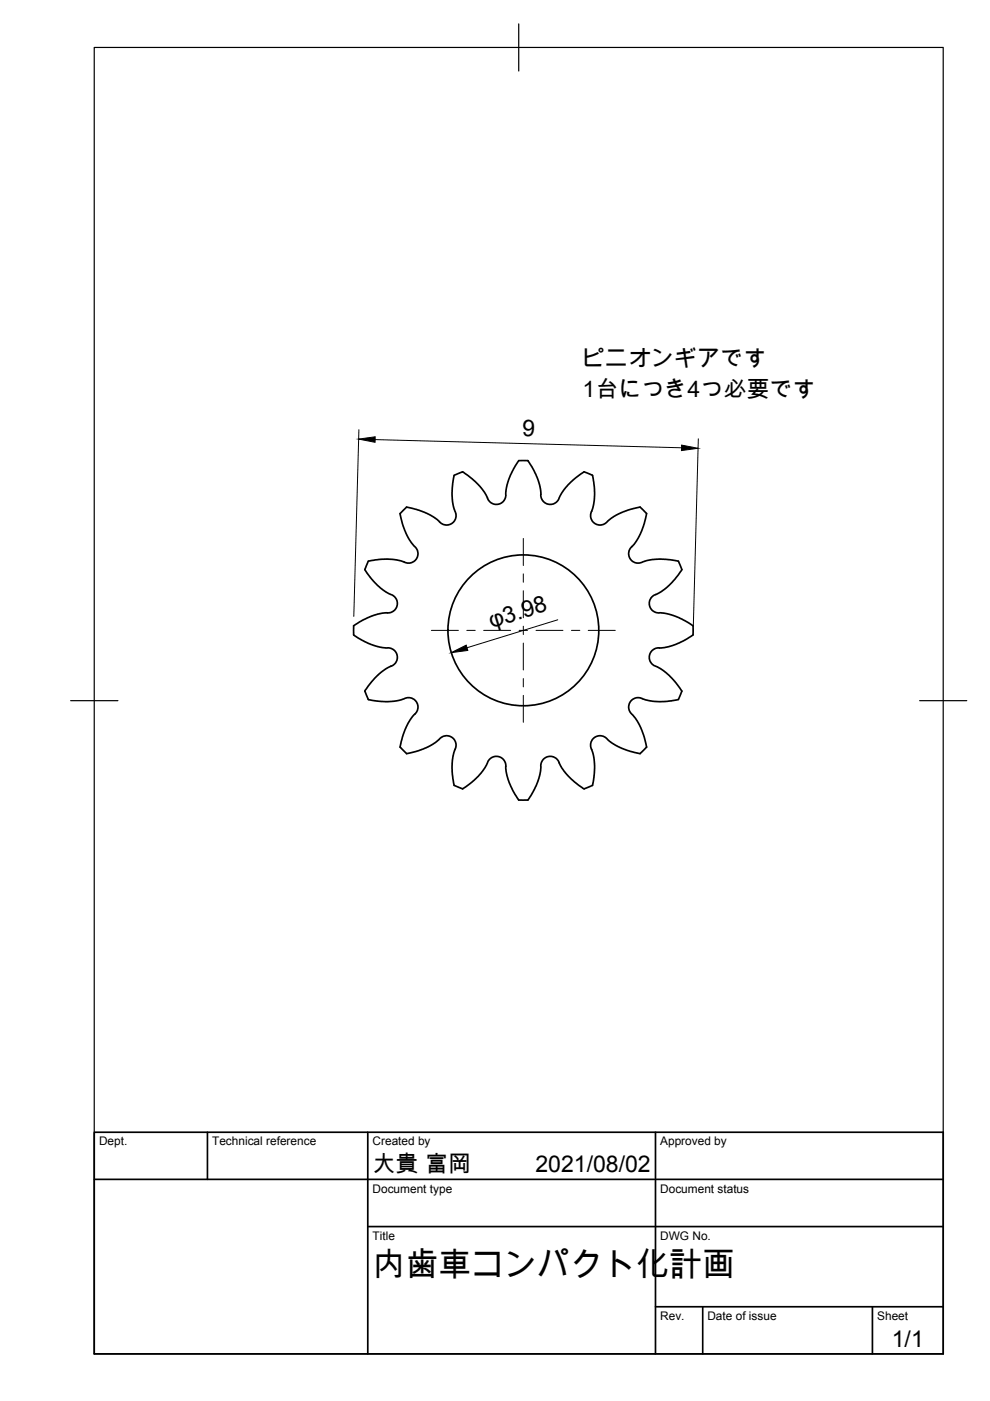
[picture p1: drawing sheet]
<svg xmlns="http://www.w3.org/2000/svg" width="210mm" height="297mm" viewBox="0 0 210 297" stroke-linecap="round" stroke-linejoin="round" font-family="sans-serif">
<g fill="none" stroke="#000" stroke-width=".36">
<path d="M110 97.7l-1.1 1.8-1.1 2.4-.5 1.8-.2 2-.5 .7-.9 .5h-.9l-.9-.4-.4-.5-.8-1.7-1-1.2-1.6-1.6-2-1.5M110 97.7h1.9M111.9 97.7l1.3 2 .8 1.8 .5 1.8 .4 2.6 .6 .7 .7 .3h1l.8-.4 .4-.5 .7-1.6 1-1.2 1.4-1.4 1.6-1.3 .7-.5 1.1 .5a.75 .75 0 0 1 .9 .9l.2 2.4v2l-.3 1.9-.4 1.1-.1 .8 .3 .8 .7 .6 .9 .3 .8-.1 1.8-1.4 1.5-.8 1.8-.8 2.7-.7M84.8 108.9l.7 2.7 .8 1.8 .8 1.5 1.4 1.8 .1 .8-.3 .9-.6 .7-.8 .3-.8-.1-1.1-.4-1.9-.3h-2l-2.4 .3a.75 .75 0 0 0-.9 .8l-.5 1.1 .5 .7 1.3 1.7 1.4 1.4 1.2 .9 1.6 .7 .5 .4 .4 .8v1l-.3 .7-.7 .6-2.6 .4-1.8 .5-1.8 .8-2 1.3M98.1 100l-1.1 .5a.89 .89 0 0 0-.9 1.1l-.2 1.9v2.2l.8 3.9-.3 .8-.7 .6-.9 .3-.8-.1-1.9-1.5-1.6-.9-2.2-.8-2.1-.5-1.4 1.4M135.7 107.5l1.4 1.4-.5 2.1-.8 2.2-.9 1.6-1.5 1.9-.1 1 .3 .8 .6 .6 .8 .3 .8-.1 1.7-.5 2.1-.3 2.6 .2 1.6 .3M143.8 119l.8 1.8M75 134.6l1.8 1.1 2.4 1.1 1.8 .5 2 .2 .7 .5 .5 .9v.9l-.4 .9-.5 .4-1.7 .8-1.2 1-1.6 1.7-1.5 1.9M75 132.7v1.9M144.6 120.8l-1.5 2-1.6 1.6-1.2 1-1.7 .8-.5 .4-.3 .7-.1 .9 .3 .9 .9 .7 2 .2 1.5 .4 1.6 .6 2.2 1.2a.88 .88 0 0 1 .8 1.2v.4a.91 .91 0 0 1-.8 1.3l-2.2 1.2-1.5 .6-1.6 .4-1.5 .1-.7 .2-.7 .6-.3 1 .1 .8 .3 .7 .5 .4 1.6 .7 1.7 1.4 1.4 1.6 1.3 1.7M77.4 146.5l.7 1.8 1.7 .3 2.5 .2 2.1-.3 1.7-.5 .8-.1 .8 .3 .6 .7 .3 .9-.1 .8-1.5 1.9-.9 1.6-.8 2.2-.5 2.1M84.8 158.4l1.4 1.4"/>
<path d="M86.2 159.8l2.7-.7 1.8-.7 1.5-.9 1.8-1.4 1-.1 .8 .3 .6 .6 .3 .8-.1 .8-.5 1.8-.3 2 .1 1.8 .4 2.4M135.7 159.8l-2.1-.5-2.2-.8-1.6-.9-1.9-1.5-1-.1-.8 .3-.6 .6-.3 .8 .1 .8 .5 1.7 .3 2.1-.2 2.6-.3 1.6M137.1 158.4l-1.4 1.4M143.8 148.3l-2.4 .4-1.8 .1-2-.2-1.8-.6-.8-.1-.8 .3-.6 .7-.3 .9 .1 .8 1.4 1.8 .9 1.5 .7 1.8 .7 2.7M144.6 146.5l-.8 1.8M96.3 166.5l1.8 .8M98.1 167.3l1.7-1.3 1.6-1.4 1.4-1.7 .7-1.6 .4-.5 .7-.3 .9-.1 .9 .3 .6 .7 .2 .7 .1 1.5 .4 1.6 .6 1.5 1.2 2.2a1.09 1.09 0 0 0 1.3 .7h.4a.85 .85 0 0 0 1.2-.7l1.2-2.2 .6-1.6 .4-1.5 .2-2 .7-.9 1-.3 .8 .1 .7 .3 .4 .5 .8 1.7 1 1.2 1.7 1.6 1.9 1.5M125.6 166.5l-1.8 .8"/>
<circle cx="111" cy="133.6" r="16"/>
</g>
<!-- layer: Border -->
<path d="M20 10.1h180v276.9h-180zM110 5.1v10M15 148.6h10M195 148.6h10" fill="none" stroke="#000" stroke-width=".25"/>
<!-- layer: TitleBlock -->
<path d="M20 240.1h180v46.9h-180zM20 250h180M44 240.1v9.9M78 240.1v46.9M139 240.1v46.9M78 260.1h122M139 277.1h61M149 277.1v9.9M185 277.1v9.9" fill="none" stroke="#000" stroke-width=".36"/>
<!-- layer: Center Lines -->
<g fill="none" stroke="#000" stroke-width=".21">
<path d="M111 114.2v5.7M91.5 133.7h5.7M99 133.7h1.8M102.6 133.7h5.7M110.1 133.7h1.7M111 121.7v1.8M111 125.3v5.7M111 132.8v1.7M111 136.3v5.8M113.6 133.7h5.8M121.2 133.7h1.7M124.7 133.7h5.8"/>
<path d="M111 143.9v1.7M111 147.4v5.7"/>
</g>
<!-- layer: Dimensions -->
<path d="M76.1 91.1l-1.1 39.6M79.5 93.2l65 1.7M148.1 93l-1.1 39.6M118.3 131.4l-19.3 5.9" fill="none" stroke="#000" stroke-width=".21"/>
<path d="M76 93.1l3.5-.5v1.2zM144.5 94.4l3.5 .6-3.5 .5zM95.7 138.4l3.1-1.6 .4 1.1z" fill="#000" stroke="#000" stroke-width=".21"/>
<text font-size="7" x="79" y="270.6">内歯車コンパクト化計画</text>
<g font-size="4.9">
<text x="123.4" y="77.6">ピニオンギアです</text>
<text x="123.5" y="84.1">1台につき4つ必要です</text>
<text x="110.7" y="92.5" transform="rotate(1 110.7 92.5)">9</text>
<text x="104.2" y="133.1" transform="rotate(-17 104.2 133.1)">φ3.98</text>
<text x="79" y="248.5">大貴 富岡</text>
<text x="113.5" y="248.5">2021/08/02</text>
<text x="189.1" y="285.7">1/1</text>
</g>
<g font-size="2.5">
<text x="21" y="242.9">Dept.</text>
<text x="45" y="242.9">Technical reference</text>
<text x="79" y="242.9">Created by</text>
<text x="140" y="242.9">Approved by</text>
<text x="79" y="252.8">Document type</text>
<text x="140" y="252.8">Document status</text>
<text x="79" y="262.9">Title</text>
<text x="140" y="262.9">DWG No.</text>
<text x="140" y="279.9">Rev.</text>
<text x="150" y="279.9">Date of issue</text>
<text x="186" y="279.9">Sheet</text>
</g>
</svg>
